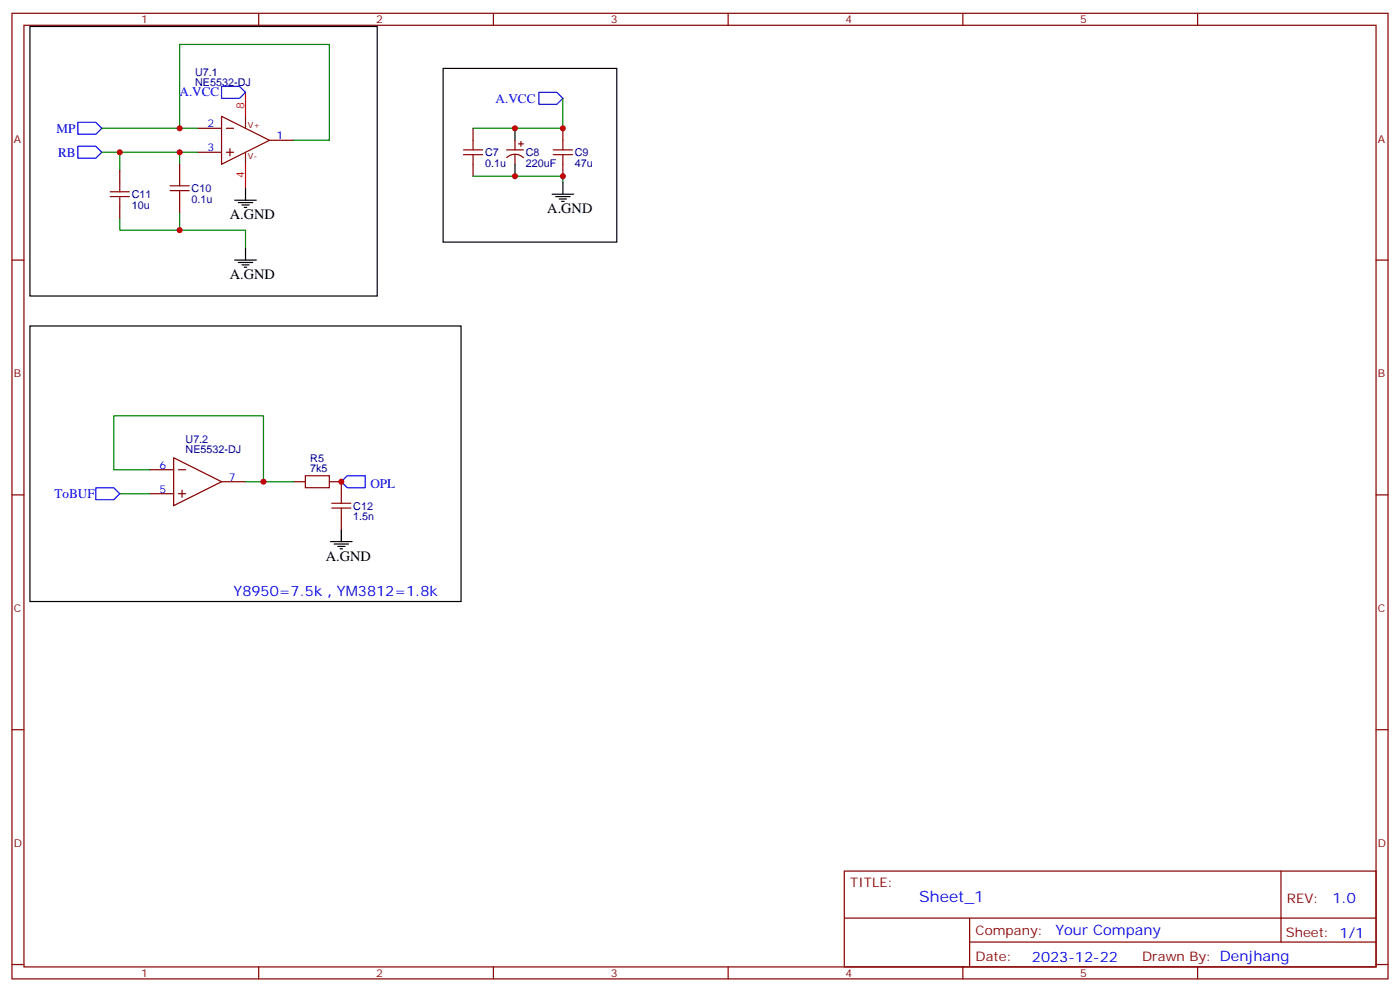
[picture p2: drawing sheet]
<svg xmlns="http://www.w3.org/2000/svg" width="412mm" height="292mm" viewBox="0 0 412 292" stroke-linecap="round" stroke-linejoin="round" font-family="sans-serif">
<g fill="none" stroke="#870000" stroke-width=".35">
<path d="M3.5 3.9h405.4v284.4h-405.4zM7.1 7.4h398.2v277.3h-398.2zM76.2 3.9v3.5M145.3 3.9v3.5M214.5 3.9v3.5M283.6 3.9v3.5M352.8 3.9v3.5M58.2 37.8h7.1M65.3 34.3l14.1 7-14.1 7.1zM66.7 37.8h2.1M72.3 34.3v3.5M139.3 37.8v3.5"/>
<path d="M165.8 37.8v3.5M35.3 50.1v3.6M52.9 48.4v3.5M52.9 58.9v3.6M58.2 44.8h7.1M66.7 44.8h2.1M67.7 43.8v2.1M72.3 44.8v3.6M79.4 41.3h7M139.3 48.4v3.5M149.2 44.1h5M149.3 46.4a3.5 3.5 0 0 1 4.9 0"/>
<path d="M151.7 41.3v2.8M151.7 45.5v2.9M152.8 42.4h1.4M153.5 41.7v1.4M165.8 48.4v3.5M3.5 76.6h3.6M35.3 60.7v3.5M405.3 76.6h3.6M44.1 138.3h7.1M51.2 134.8l14.1 7.1-14.1 7zM52.6 138.3h2.1M3.5 145.7h3.6"/>
<path d="M44.1 145.4h7.1M52.6 145.4h2.1M53.6 144.3v2.1M65.3 141.9h7M86.4 141.9h3.6M97 141.9h3.5v3.5M100.5 152.4v3.6M405.3 145.7h3.6M3.5 214.9h3.6M405.3 214.9h3.6M248.7 256.5h156.6v28.2h-156.6zM377.3 256.5v20.9"/>
<path d="M248.7 270.4h156.5M285.6 277.4h119.6M285.6 270.4v14.1M3.5 284h3.6M76.2 284.7v3.6M145.3 284.7v3.6M214.5 284.7v3.6M283.6 284.7v3.6M352.8 284.7v3.6M405.3 284h3.6"/>
</g>
<g fill="none" stroke="#000" stroke-width=".35">
<path d="M8.8 7.8h102.3v79.4h-102.3zM130.5 20.1h51.2v51.2h-51.2zM151.7 37.8v3.5M69.1 58.9h6.4M70.2 59.7h4.2M72.3 55.4v3.5M151.7 48.4v3.5M162.6 57.2h6.4M163.7 57.9h4.2M164.7 58.6h2.2M165.5 59.3h.7M165.8 53.7v3.5"/>
<path d="M69.1 76.6h6.4M70.2 77.3h4.2M71.3 78h2.1M71.3 60.4h2.1M72 78.7h.7M72 61.1h.7M72.3 73.1v3.5M8.8 96h127v81.1h-127zM97.4 159.5h6.3M100.5 156v3.5M98.4 160.2h4.3M99.5 160.9h2.1"/>
<path d="M100.2 161.6h.7"/>
</g>
<path d="M22.9 36h5.3l1.8 1.8-1.8 1.7h-5.3zM65.3 25.4h5.3l1.7 1.8-1.7 1.8h-5.3zM158.7 27.2h5.3l1.8 1.8-1.8 1.7h-5.3zM22.9 43.1h5.3l1.8 1.7-1.8 1.8h-5.3zM28.2 143.6h5.3l1.8 1.8-1.8 1.7h-5.3zM102.3 140.1h5.3v3.5h-5.3l-1.8-1.7z" fill="none" stroke="#00f" stroke-width=".35"/>
<g fill="none" stroke="#a10000" stroke-width=".35">
<path d="M32.5 56.5h5.6M32.5 57.9h5.6M35.3 53.7v2.8M35.3 57.9v2.8M50.1 56.1h5.6M50.1 54.7h5.6M52.9 51.9v2.8M52.9 56.1v2.8M136.5 45.5h5.7M136.5 44.1h5.7M139.3 41.3v2.8M139.3 45.5v2.9"/>
<path d="M163 45.5h5.6M163 44.1h5.6M165.8 41.3v2.8M165.8 45.5v2.9M90 140.1h7v3.5h-7zM97.7 149.6h5.7M97.7 148.2h5.7M100.5 145.4v2.8M100.5 149.6v2.8"/>
</g>
<path d="M30 37.8h28.2M52.9 37.8v-24.7h44.1v28.2h-10.6M165.8 29v8.8h-26.5M30 44.8h28.2M35.3 44.8v5.3M52.9 44.8v3.6M139.3 51.9h26.5v1.8M52.9 67.8h19.4v5.3M52.9 62.5v5.3h-17.6v-3.6M44.1 138.3h-10.6v-15.9h44.1v19.5h-5.3M35.3 145.4h8.8M77.6 141.9h8.8" fill="none" stroke="#008700" stroke-width=".35"/>
<path d="M72.3 27.2v7.1M72.3 48.4v7" fill="none" stroke="#f00" stroke-width=".35"/>
<g fill="#c00">
<circle cx="151.7" cy="37.8" r=".88"/>
<circle cx="151.7" cy="51.9" r=".88"/>
<circle cx="100.5" cy="141.9" r=".88"/>
<circle cx="52.9" cy="67.8" r=".88"/>
<circle cx="52.9" cy="44.8" r=".88"/>
<circle cx="35.3" cy="44.8" r=".88"/>
<circle cx="52.9" cy="37.8" r=".88"/>
<circle cx="77.6" cy="141.9" r=".88"/>
<circle cx="165.8" cy="51.9" r=".88"/>
<circle cx="165.8" cy="37.8" r=".88"/>
</g>
<text font-size="4.6" fill="#00f" x="270.8" y="265.5">Sheet_1</text>
<g font-size="4.2">
<text x="67.7" y="64.6">A.GND</text>
<text x="161.2" y="62.8">A.GND</text>
<text x="67.7" y="82.2">A.GND</text>
<text x="96" y="165.1">A.GND</text>
</g>
<g font-size="4.2" fill="#00f">
<text x="68.8" y="175.4">Y8950=7.5k，YM3812=1.8k</text>
<text x="392.5" y="265.8">1.0</text>
<text x="310.9" y="275.3">Your Company</text>
<text x="304" y="283.1">2023-12-22</text>
</g>
<g font-size="3.9" fill="#00f">
<text x="52.9" y="28.4">A.VCC</text>
<text x="146" y="30.2">A.VCC</text>
<text x="16.6" y="39.1">MP</text>
<text x="17.1" y="46.1">RB</text>
<text x="109.1" y="143.6">OPL</text>
<text x="16" y="146.6">ToBUF</text>
</g>
<g font-size="3.9" fill="#800">
<text x="250.5" y="261.1">TITLE:</text>
<text x="379.1" y="265.8">REV:</text>
<text x="287.4" y="275.3">Company:</text>
<text x="378.7" y="275.9">Sheet: 1/1</text>
<text x="287.4" y="283">Date:</text>
<text x="336.4" y="283.1">Drawn By: Denjhang</text>
</g>
<g font-size="3.2" fill="#800">
<text x="41.6" y="6.9">1</text>
<text x="110.8" y="6.9">2</text>
<text x="179.9" y="6.9">3</text>
<text x="249.1" y="6.9">4</text>
<text x="318.2" y="6.9">5</text>
<text x="4.1" y="42">A</text>
<text x="405.9" y="42">A</text>
<text x="4.1" y="111.2">B</text>
<text x="405.9" y="111.2">B</text>
<text x="4.1" y="180.3">C</text>
<text x="405.9" y="180.3">C</text>
<text x="4.1" y="249.4">D</text>
<text x="405.9" y="249.4">D</text>
<text x="41.6" y="287.7">1</text>
<text x="110.8" y="287.7">2</text>
<text x="179.9" y="287.7">3</text>
<text x="249.1" y="287.7">4</text>
<text x="318.2" y="287.7">5</text>
</g>
<g font-size="3.2" fill="#000080">
<text x="57.5" y="22.4">U7.1</text>
<text x="57.5" y="25.4">NE5532-DJ</text>
<text x="142.9" y="46">C7</text>
<text x="154.9" y="46">C8</text>
<text x="169.3" y="46">C9</text>
<text x="142.9" y="49.1">0.1u</text>
<text x="154.9" y="49.1">220uF</text>
<text x="169.3" y="49.2">47u</text>
<text x="38.8" y="58.3">C11</text>
<text x="56.4" y="59.8">0.1u</text>
<text x="56.4" y="56.6">C10</text>
<text x="38.8" y="61.5">10u</text>
<text x="54.7" y="130.5">U7.2</text>
<text x="54.7" y="133.5">NE5532-DJ</text>
<text x="91.4" y="136">R5</text>
<text x="91.4" y="139">7k5</text>
<text x="104.1" y="153.2">1.5n</text>
<text x="104.1" y="150.1">C12</text>
</g>
<g font-size="3.2" fill="#f00">
<text x="72" y="32.1" transform="rotate(-90 72 32.1)">8</text>
<text x="72" y="52.5" transform="rotate(-90 72 52.5)">4</text>
</g>
<g font-size="3.2" fill="#00f">
<text x="61.1" y="37.4">2</text>
<text x="81.5" y="41">1</text>
<text x="61.1" y="44.5">3</text>
<text x="47" y="138">6</text>
<text x="67.4" y="141.5">7</text>
<text x="47" y="145">5</text>
</g>
<g font-size="2.5" fill="#800">
<text x="73" y="37.8">V+</text>
<text x="73" y="47">V-</text>
</g>
</svg>
